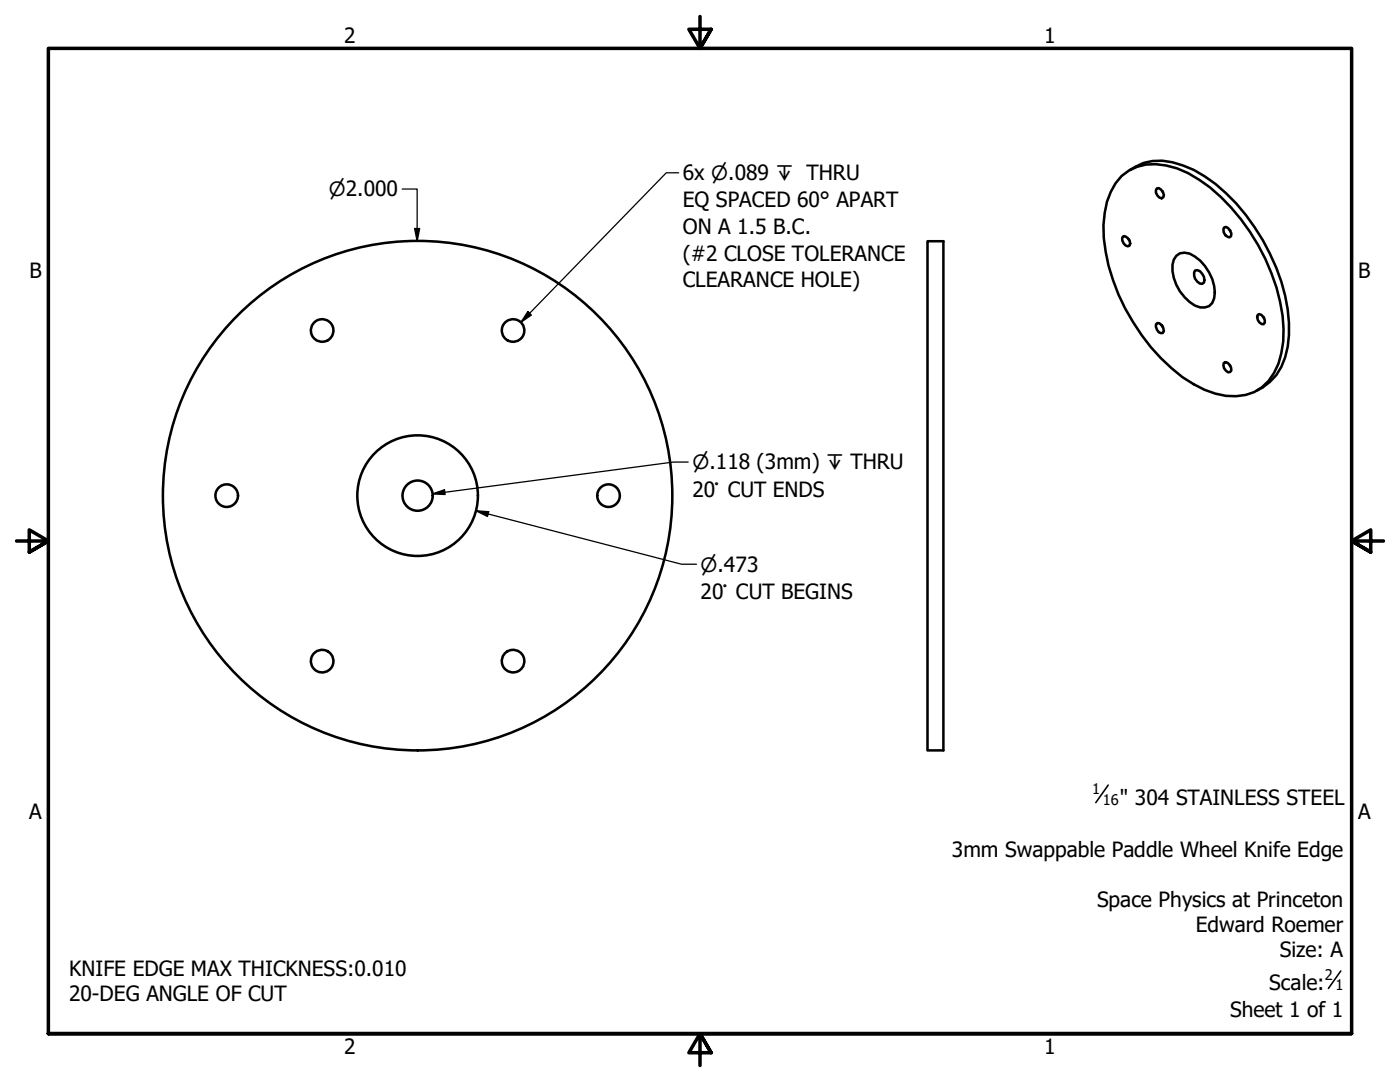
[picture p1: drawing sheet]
<svg xmlns="http://www.w3.org/2000/svg" width="279mm" height="216mm" viewBox="0 0 279 216" stroke-linecap="round" stroke-linejoin="round" font-family="sans-serif">
<!-- layer: Visible (ANSI) -->
<g fill="none" stroke="#000" stroke-width=".51">
<path d="M223.8 35.1a9.7 9.7 0 0 1 8.9-2.1 20.3 20.3 0 0 1 8.8 4.4 41.6 41.6 0 0 1 14.5 25.6 19 19 0 0 1-1.7 11.4 9 9 0 0 1-9.6 4.6 23.6 23.6 0 0 1-13-7.5 41.1 41.1 0 0 1-11.4-24 18.2 18.2 0 0 1 2.3-10.9zM225.5 33.9a10.7 10.7 0 0 1 10.6-.9 28.9 28.9 0 0 1 12.5 9.9 39.6 39.6 0 0 1 8.6 21.5 16.5 16.5 0 0 1-2.5 10.5l-1.3 1.3-1.4 1.1-1.1 .6M230.9 37.6l.4-.1a1.55 1.55 0 0 1 .9 1.9l-.4 .2a1.36 1.36 0 0 1-.9-2zM232 38.1l.1 .3M185.1 48.1h3.2v101.6h-3.2zM224.2 47.1a1.45 1.45 0 0 1 1.2 1.9 1.13 1.13 0 0 1-1.4-1.1v-.5zM225.2 47.7l.2 .2M234.8 51.1a2.78 2.78 0 0 1 3.6 .1 9 9 0 0 1 3.9 8.3 2.21 2.21 0 0 1-2.8 1.8 8.5 8.5 0 0 1-5.2-5.9 4.6 4.6 0 0 1 .5-4.3zM238.5 54l.5-.1a2.12 2.12 0 0 1 1.3 2.5l-.4 .2a1.86 1.86 0 0 1-1.4-2.6zM244.3 45.4l.4-.1a1.74 1.74 0 0 1 1 1.8l-.3 .3a1.42 1.42 0 0 1-1.1-2zM245.4 45.9l.2 .2M230.7 64.7l.3-.2a1.42 1.42 0 0 1 1.1 1.9 1.15 1.15 0 0 1-1.4-1.2z"/>
<path d="M232 65l.1 .3M244.2 72.5l.3-.2a1.59 1.59 0 0 1 1.2 1.6l-.2 .3-.4 .1a1.55 1.55 0 0 1-.9-1.8zM245.4 72.8l.2 .3M251 62.8a1.1 1.1 0 0 1 1.4 1.1v.5l-.2 .3a1.38 1.38 0 0 1-1.2-1.9zM252.2 63.2l.1 .3"/>
<circle cx="64.3" cy="65.9" r="2.25"/>
<circle cx="102.4" cy="65.9" r="2.25"/>
<circle cx="45.2" cy="98.9" r="2.25"/>
<circle cx="83.3" cy="98.9" r="12"/>
<circle cx="83.3" cy="98.9" r="3"/>
<circle cx="83.3" cy="98.9" r="50.8"/>
<circle cx="121.4" cy="98.9" r="2.25"/>
<circle cx="64.3" cy="131.9" r="2.25"/>
<circle cx="102.4" cy="131.9" r="2.25"/>
</g>
<!-- layer: Border (ANSI) -->
<path d="M139.7 3.3v6.4l-2.2-3.9h4.4l-2.2 3.9 2.2-3.9M3.3 107.9h6.4l-3.9-2.2v4.5l3.9-2.3-3.9 2.3M276.1 107.9h-6.4l3.9-2.2v4.5l-3.9-2.3 3.9 2.3M9.7 206.2v-196.5h260v196.5h-260h260M141.9 210.1l-2.2-3.9 2.2 3.9h-4.4l2.2-3.9v6.4" fill="none" stroke="#000" stroke-width=".7"/>
<!-- layer: Symbol (ANSI) -->
<path d="M221.2 156.7l-2.5 3.4M267.6 193.7l-2.5 3.5" fill="none" stroke="#000" stroke-width=".32"/>
<!-- layer: Dimension (ANSI) -->
<path d="M80.3 37.7h2.9v10.4M82.7 45.6h1.1l-.6 2.5zM86.3 98.6l2.4-.9 .1 1zM137.4 92.2h-3l-48.1 6.4M95 101.9l2.5 .2-.2 1zM95 101.9l41 10.7h3" fill="none" stroke="#000" stroke-width=".25"/>
<path d="M82.7 45.6h1.1l-.6 2.5zM86.3 98.6l2.4-.9 .1 1zM95 101.9l2.5 .2-.2 1z" fill="#000"/>
<!-- layer: Symbol (ANSI) -->
<path d="M135.4 34.5h-2.4l-29.1 29.8M105.3 62.2l.7 .7-2.1 1.4z" fill="none" stroke="#000" stroke-width=".25"/>
<path d="M105.3 62.2l.7 .7-2.1 1.4z" fill="#000"/>
<g font-size="4.2">
<text x="68.7" y="8.6">2</text>
<text x="208.4" y="8.6">1</text>
<text x="136.3" y="36">6x ⌀.089 ↧ THRU</text>
<text x="136.3" y="41.3">EQ SPACED 60° APART</text>
<text x="136.3" y="46.7">ON A 1.5 B.C.</text>
<text x="136.3" y="52">(#2 CLOSE TOLERANCE</text>
<text x="5.9" y="55.5">B</text>
<text x="136.3" y="57.3">CLEARANCE HOLE)</text>
<text x="271.1" y="55.5">B</text>
<text x="138.2" y="99.1">20° CUT ENDS</text>
<text x="139.8" y="119.4">20° CUT BEGINS</text>
<text x="223.5" y="160.6">&quot; 304 STAINLESS STEEL</text>
<text x="5.8" y="163.4">A</text>
<text x="271" y="163.4">A</text>
<text x="190" y="170.9">3mm Swappable Paddle Wheel Knife Edge</text>
<text x="218.9" y="181">Space Physics at Princeton</text>
<text x="238.6" y="186">Edward Roemer</text>
<text x="255.4" y="191">Size: A</text>
<text x="13.8" y="194.8">KNIFE EDGE MAX THICKNESS:0.010</text>
<text x="253.3" y="197.6">Scale:</text>
<text x="13.8" y="199.8">20-DEG ANGLE OF CUT</text>
<text x="245.5" y="203">Sheet 1 of 1</text>
<text x="68.7" y="210.3">2</text>
<text x="208.4" y="210.3">1</text>
</g>
<g font-size="3.9">
<text x="65.6" y="39.2">⌀2.000</text>
<text x="138.2" y="93.7">⌀.118 (3mm) ↧ THRU</text>
<text x="139.8" y="114">⌀.473</text>
</g>
<g font-size="2.9">
<text x="218" y="158.4">1</text>
<text x="220.1" y="160.6">16</text>
<text x="264.4" y="195.5">2</text>
<text x="266.5" y="197.6">1</text>
</g>
</svg>
